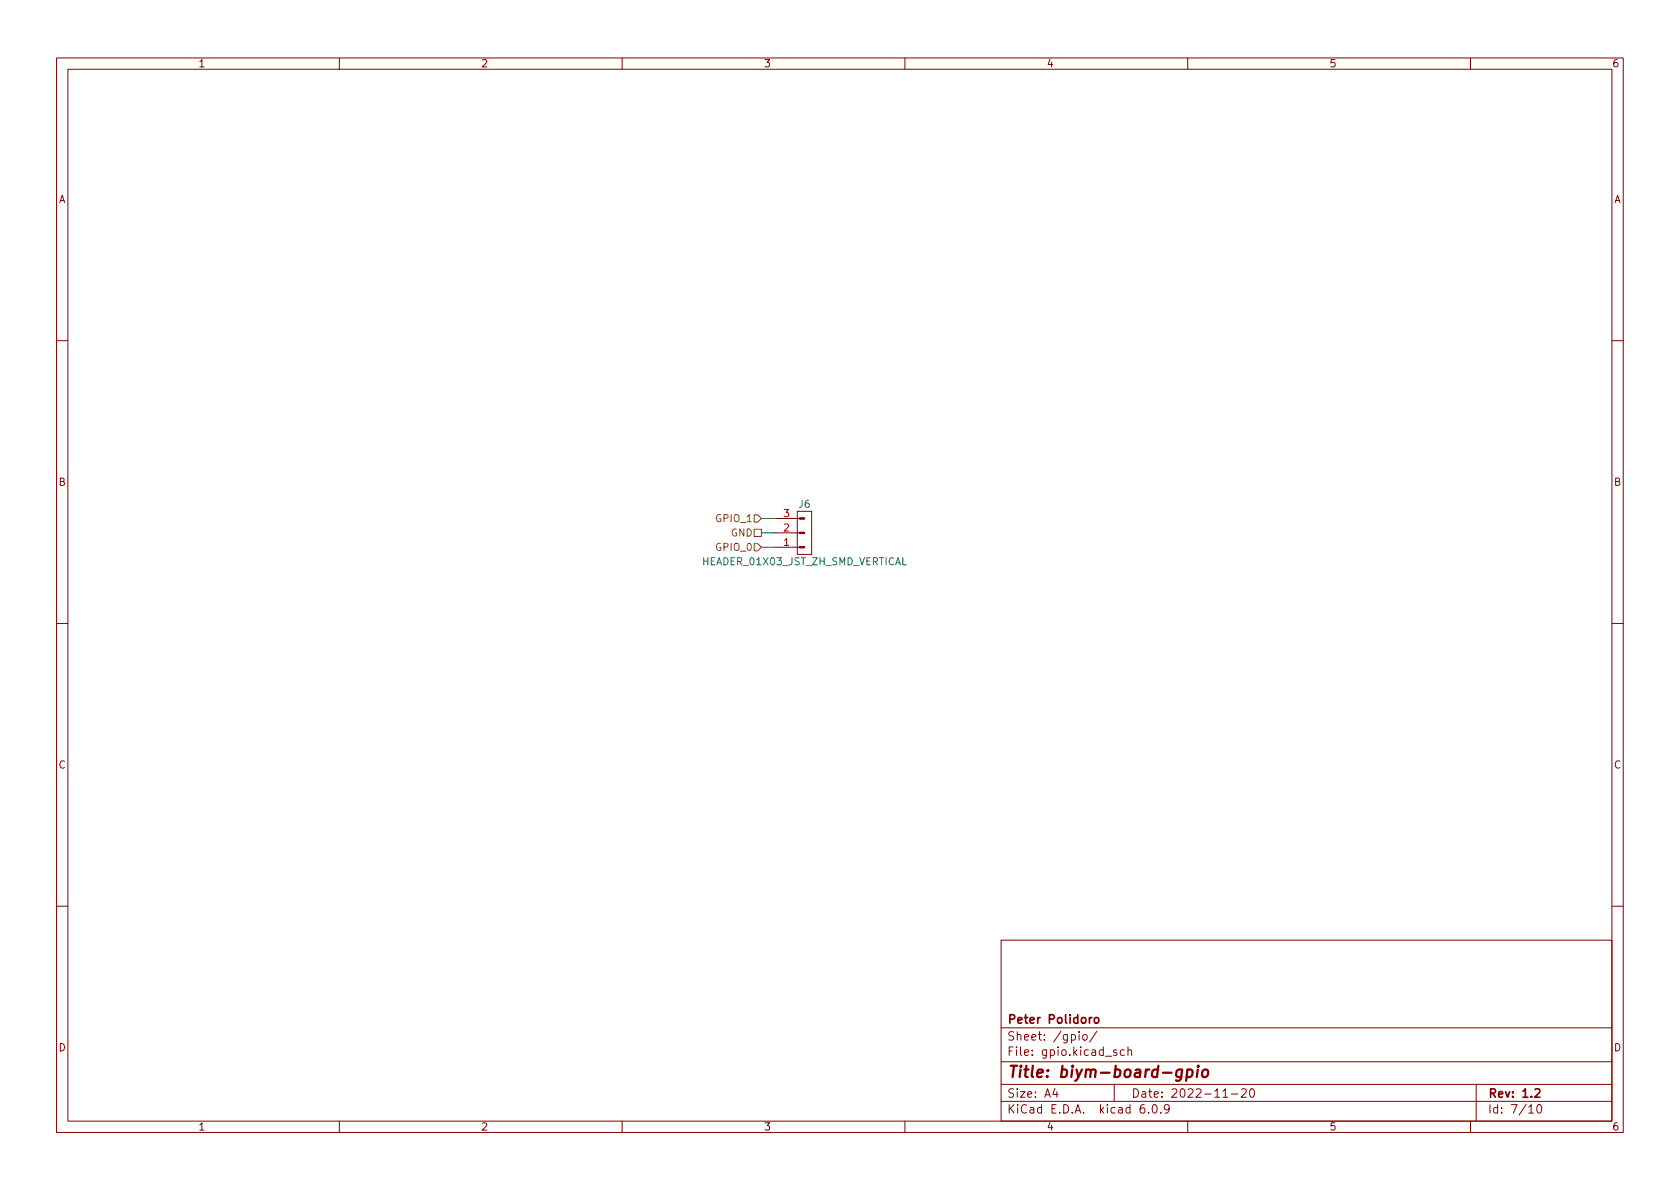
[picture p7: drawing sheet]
<svg xmlns="http://www.w3.org/2000/svg" width="297mm" height="210mm" viewBox="0 0 297 210" stroke-linecap="round" stroke-linejoin="round" font-family="sans-serif">
<g fill="none" stroke="#840000" stroke-width=".18">
<path d="M10 10.2h277v190.1h-277zM12 12.2h273v186.1h-273zM60 10.2v2M110 10.2v2M160 10.2v2M210 10.2v2M260 10.2v2M10 60.2h2M285 60.2h2M137.2 91.7h4.2M137.2 94.2h4.2M137.2 96.8h4.2"/>
<path d="M141 90.4h2.5v7.6h-2.5zM10 110.2h2M285 110.2h2M10 160.2h2M177 166.3h108v32h-108zM285 160.2h2M60 198.3v2M110 198.3v2M160 198.3v2M177 194.8h108M177 191.8h108M177 187.8h108"/>
<path d="M177 181.8h108M186.5 192.5l-.4 1h1M186.9 193v1M190.8 182.4v.2M190.8 182.9v1M191.5 183.1l.2-.2 .4 .2 .1 .5-.1 .3h-.4l-.2-.1zM193.9 182.4l-1.3 1.9M197 191.8v3M197.4 185.7l-.3-.1-.2 .2v.3l.5 .1v.4h-.5M198.8 185.7l-.4-.1-.3 .3v.4l.1 .3h.6M199.4 185.8l.2-.2 .4 .1 .1 .9M199.4 185.1v1.5"/>
<path d="M202.3 195.3a.59 .59 0 0 0-.7 .7v.5l.1 .3h.4l.3-.1v-.5l-.1-.2-.4-.1-.3 .3M203.1 196.7v.1M203.9 195.4l.2-.1a.81 .81 0 0 1 .6 .7 .81 .81 0 0 1-.3 .8h-.2a.81 .81 0 0 1-.6-.6 .81 .81 0 0 1 .3-.8zM205.2 196.7v.1M206.7 196l-.3 .3h-.3l-.2-.3 .1-.6 .4-.1 .2 .2a.99 .99 0 0 1-.3 1.3h-.3M210 198.3v2M216.2 194h.9M217.7 193.5h1.2M219.5 192.7l.6-.2 .2 .2 .1 .3-1 1h1M221.1 192.7l.2-.2a.81 .81 0 0 1 .6 .7 .81 .81 0 0 1-.3 .8h-.2a.81 .81 0 0 1-.3-1.3zM260 198.3v2M261 191.8v6.5"/>
<path d="M270.3 195.8l.4-.5v1.5M270.3 196.8h.9M271.9 195.4l.2-.1a.81 .81 0 0 1 .6 .7 .81 .81 0 0 1-.3 .8h-.2a.81 .81 0 0 1-.6-.6 .81 .81 0 0 1 .3-.8z"/>
</g>
<path d="M193.1 179.9l-.3 .1-.2 .2M193.6 180.1l.2-.2 .4 .2 .1 .5-.2 .3h-.3l-.2-.1zM271.4 192.7l.6-.2 .2 .2 .1 .3-1 1h1" fill="none" stroke="#840000" stroke-width=".3"/>
<path d="M209 189.2a.66 .66 0 0 0-1 .3l-.1 .6 .2 .3 .2 .1 .6-.1M209 189.1l-.2 1.6a.6 .6 0 0 1-.9 .3M210 189.2l.2-.1 .5 .1 .2 .3-.1 .6a.66 .66 0 0 1-1 .3M210 189.1l-.3 2M211.8 189.1l-.2 1.4M211.9 188.5l-.1 .1v.1l.1-.1v-.1l-.1 .2M212.7 189.3a.52 .52 0 0 1 .5-.2 .52 .52 0 0 1 .4 .4v.6a.55 .55 0 0 1-.6 .4 .55 .55 0 0 1-.5-.4z" fill="none" stroke="#840000" stroke-width=".4"/>
<g fill="#840000" stroke="#840000" stroke-width=".18">
<path d="M141.4 91.6h.8v.2h-.8z"/>
<path d="M141.4 94.1h.8v.3h-.8z"/>
<path d="M141.4 96.6h.8v.3h-.8z"/>
</g>
<path d="M133.3 96.1h.7l.6 .7-.6 .6h-.7zM133.3 93.6h1.3v1.3h-1.3zM133.3 91.1h.7l.6 .6-.6 .6h-.7z" fill="none" stroke="#725600" stroke-width=".18"/>
<path d="M134.6 94.2h2.6M134.6 96.8h2.6M134.6 91.7h2.6" fill="none" stroke="#009600" stroke-width=".18"/>
<text font-size="2.8" fill="#840000" x="178" y="190.6">Title: biym-board-gpio</text>
<g font-size="2.1" fill="#840000">
<text x="178" y="184">Sheet: /gpio/</text>
<text x="178" y="181">Peter Polidoro</text>
<text x="178" y="186.7">File: gpio.kicad_sch</text>
<text x="178" y="196.9">KiCad E.D.A. kicad 6.0.9</text>
<text x="178" y="194.1">Size: A4</text>
<text x="200" y="194.1">Date: 2022-11-20</text>
<text x="263" y="194.1">Rev: 1.2</text>
<text x="263" y="196.9">Id: 7/10</text>
</g>
<g font-size="1.8" fill="#840000">
<text x="35" y="11.9">1</text>
<text x="85" y="11.9">2</text>
<text x="135" y="11.9">3</text>
<text x="185" y="11.9">4</text>
<text x="235" y="11.9">5</text>
<text x="285" y="11.9">6</text>
<text x="10.3" y="35.9">A</text>
<text x="285.3" y="35.9">A</text>
<text x="10.3" y="85.9">B</text>
<text x="285.3" y="85.9">B</text>
<text x="10.3" y="135.9">C</text>
<text x="285.3" y="135.9">C</text>
<text x="10.3" y="185.9">D</text>
<text x="285.3" y="185.9">D</text>
<text x="35" y="199.9">1</text>
<text x="85" y="199.9">2</text>
<text x="135" y="199.9">3</text>
<text x="185" y="199.9">4</text>
<text x="235" y="199.9">5</text>
<text x="285" y="199.9">6</text>
</g>
<g font-size="1.8" fill="#006464">
<text x="141.3" y="89.8">J6</text>
<text x="124.3" y="99.9">HEADER_01X03_JST_ZH_SMD_VERTICAL</text>
</g>
<g font-size="1.8" fill="#725600">
<text x="126.8" y="92.3">GPIO_1</text>
<text x="129.2" y="94.9">GND</text>
<text x="126.8" y="97.4">GPIO_0</text>
</g>
<g font-size="1.8" fill="#a90000">
<text x="138.6" y="94">2</text>
<text x="138.6" y="91.4">3</text>
<text x="138.6" y="96.5">1</text>
</g>
</svg>
